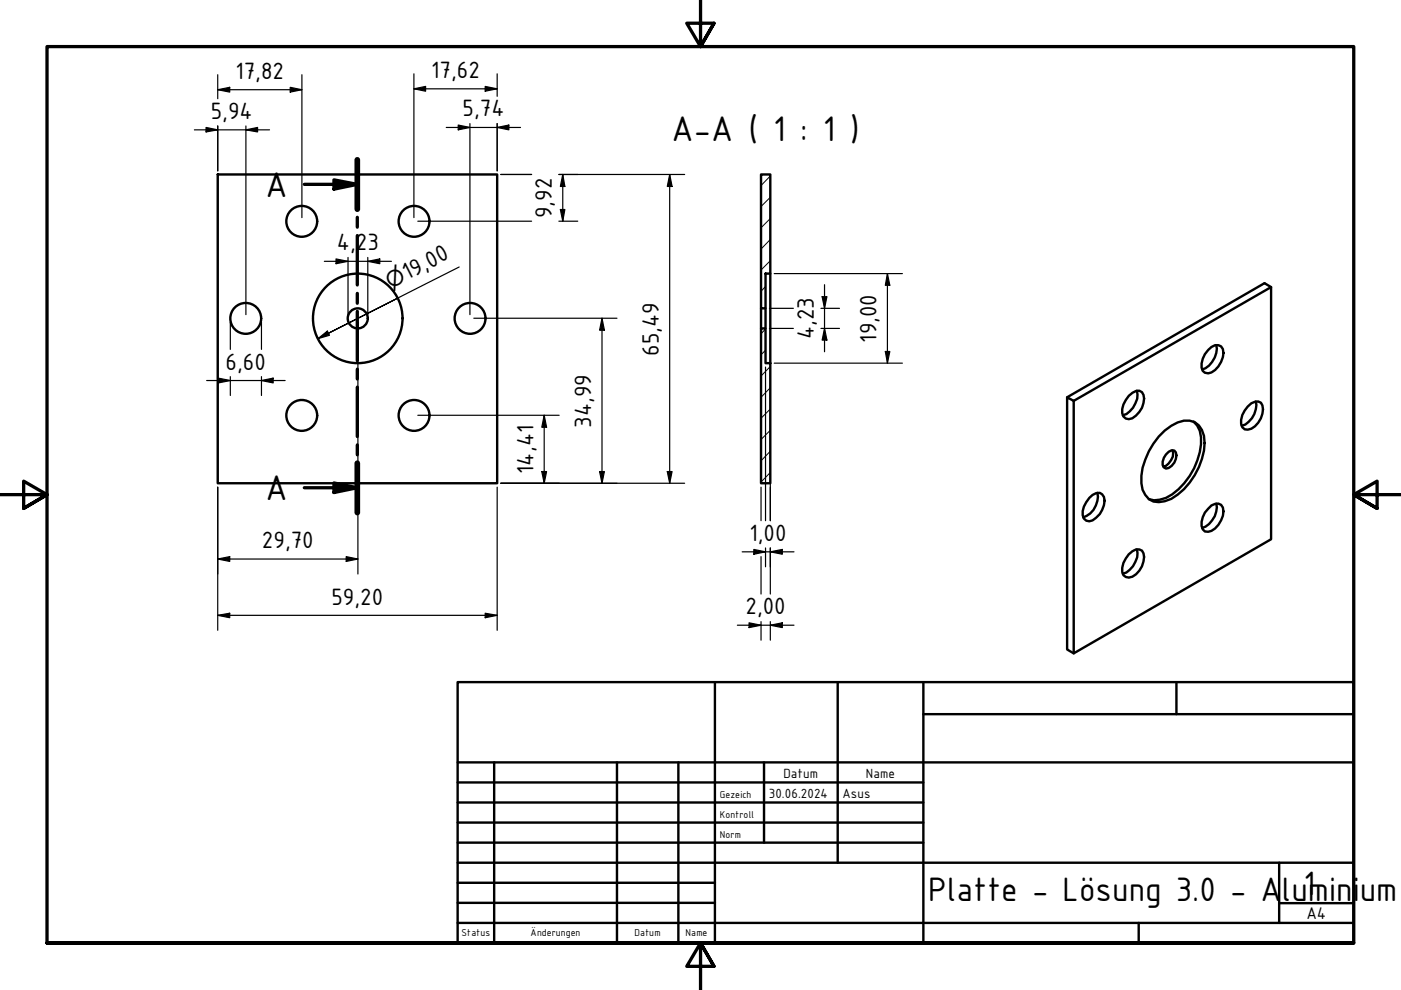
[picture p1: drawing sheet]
<svg xmlns="http://www.w3.org/2000/svg" width="297mm" height="210mm" viewBox="0 0 297 210" stroke-linecap="round" stroke-linejoin="round" font-family="sans-serif">
<!-- layer: Schraffur (ISO) -->
<g fill="none" stroke="#000" stroke-width=".21">
<path d="M163.3 37.3l-1.9 2M163.3 55.3l-1.9 1.9M163.3 50.8l-1.9 2M163.3 46.3l-1.9 2M163.3 41.8l-1.9 2M162.3 74.3l-.9 .9M162.3 69.8l-.9 1M162.3 65.2l-.1 .2M162.3 60.7l-.9 1.1M163.3 77.7l-1.9 2M163.3 95.7l-1.9 2M163.3 91.2l-1.9 2"/>
<path d="M163.3 86.7l-1.9 2M163.3 82.2l-1.9 2M163.3 100.2l-1.9 2"/>
</g>
<!-- layer: Sichtbar (ISO) -->
<g fill="none" stroke="#000" stroke-width=".51">
<path d="M46.2 37h59.2v65.5h-59.2zM161.4 37h1.9v21h-1v7.4h-.9zM163.3 58v19M161.4 69.6h.9v7.4h1v25.5h-1.9zM161.4 65.4v4.2M162.3 65.4v4.2M256.2 74.2a1.97 1.97 0 0 1 2.7-.8 2.88 2.88 0 0 1 0 3.3 3.9 3.9 0 0 1-2.7 2.5l-.7-.2a2.32 2.32 0 0 1-.5-3l.5-.9zM257.9 73.2a4.7 4.7 0 0 1-3 5.1M269.5 60.9l-1.4-.9-41.8 24.2M227.6 85l41.9-24.1v53.4l-41.9 24.2zM227.6 85l-1.3-.8v53.5l1.3 .8M239.3 83.9l1.6-1a1.35 1.35 0 0 1 1.7 1.6 4.9 4.9 0 0 1-2.5 4.2 1.41 1.41 0 0 1-2.2-1.1 4.8 4.8 0 0 1 1.4-3.7z"/>
<path d="M241 82.8a4.7 4.7 0 0 1-2.9 5.2M245.7 92.6a9.9 9.9 0 0 1 5.3-3.4 3.6 3.6 0 0 1 4.3 3.2 14 14 0 0 1-4.3 11.3 7.3 7.3 0 0 1-6.5 2.6 4.3 4.3 0 0 1-2.5-3.8 14.8 14.8 0 0 1 3.7-9.9zM247.2 96.4l.6-.6 .6-.3h.6a1.98 1.98 0 0 1 0 2.6l-.6 .7-.6 .4-.6 .1-.4-.2a2.32 2.32 0 0 1 .4-2.7zM248.6 95.5a2.83 2.83 0 0 1-1.4 3.3l-.6 .1M253 89.4a5.2 5.2 0 0 1 1.6 4.8 14.7 14.7 0 0 1-7.4 11.4l-1.3 .4-1.2 .1-1.1-.3M264.5 86.2a2.17 2.17 0 0 1 2.8-.8 4.2 4.2 0 0 1-1.2 5 1.78 1.78 0 0 1-2.7 .2 3.9 3.9 0 0 1 1.1-4.4zM266.3 85.1a4.6 4.6 0 0 1-3 5.2M230.9 105.6a1.97 1.97 0 0 1 2.8-.8 2.86 2.86 0 0 1 0 3.3 4.3 4.3 0 0 1-2.8 2.4 1.58 1.58 0 0 1-1.3-2.1l.2-1zM232.7 104.5a4.7 4.7 0 0 1-3 5.2M239.3 117.5l1.6-1a1.35 1.35 0 0 1 1.7 1.6 4.5 4.5 0 0 1-3.3 4.4l-.6-.2a2.23 2.23 0 0 1-.5-2.9zM241 116.5a4.7 4.7 0 0 1-2.9 5.1M256.2 107.9a2.08 2.08 0 0 1 2.7-.9 2.88 2.88 0 0 1 0 3.3 3.4 3.4 0 0 1-3.4 2.4 2.45 2.45 0 0 1-.5-3.1l.5-.9z"/>
<path d="M257.9 106.8a4.6 4.6 0 0 1-3 5.1"/>
<circle cx="64" cy="46.9" r="3.3"/>
<circle cx="87.8" cy="46.9" r="3.3"/>
<circle cx="52.1" cy="67.5" r="3.3"/>
<circle cx="75.8" cy="67.5" r="9.5"/>
<circle cx="75.9" cy="67.5" r="2.13"/>
<circle cx="99.7" cy="67.5" r="3.3"/>
<circle cx="64" cy="88.1" r="3.3"/>
<circle cx="87.8" cy="88.1" r="3.3"/>
</g>
<!-- layer: Schnittlinie (ISO) -->
<g fill="none" stroke="#000" stroke-width=".7">
<path d="M64.5 39.1h11.3M70.8 38.1l5 1-5 1zM75.8 33.9v10.5M75.8 46.1v2.1M75.8 49.9v10.5M75.8 62.2v2.1M75.8 66v10.5M75.8 78.3v2.1M75.8 82.1v10.5M75.8 94.3v2.1M75.8 98.2v10.5M64.5 103.4h11.3"/>
<path d="M70.8 102.4l5 1-5 1z"/>
</g>
<path d="M75.8 33.9v10.5M75.8 98.2v10.5" fill="none" stroke="#000" stroke-width="1.2"/>
<path d="M70.8 38.1l5 1-5 1zM70.8 102.4l5 1-5 1z" fill="#000"/>
<!-- layer: Rahmen (ISO) -->
<path d="M148.5 -.1v10l-2.9-5h5.8l-2.9 5 2.9-5M0 104.9h10l-5-2.9v5.8l5-2.9-5 2.9M297 104.9h-10l5-2.9v5.8l-5-2.9 5 2.9M10 199.9v-190h277v190h-277h277M151.4 204.9l-2.9-5 2.9 5h-5.8l2.9-5v10" fill="none" stroke="#000" stroke-width=".7"/>
<!-- layer: Titel (ISO) -->
<g fill="none" stroke="#000" stroke-width=".51">
<path d="M97 144.6h190v55.3h-190zM151.6 144.6v55.3M177.6 144.6v38.3M195.8 151.4h91.2M195.8 144.6v55.3M249.4 144.6v6.8M97 165.9h98.8M97 170.2h98.8M97 174.4h98.8M97 178.7h98.8M97 161.6h190M104.8 161.6v38.3"/>
<path d="M130.8 161.6v38.3M143.8 161.6v38.3M162 161.6v17.1M97 195.7h190M97 182.9h190M97 187.2h54.6M97 191.4h54.6M241.4 195.7v4.2M271.2 191.5h15.8M271.2 182.9v12.8"/>
</g>
<g fill="none" stroke="#000" stroke-width=".25">
<path d="M46.2 19l2.5-.5v1zM46.2 15.8v5.1M46.2 19h17.8M61.5 18.5l2.5 .5-2.5 .5zM64 15.8v30.3M87.8 18.8l2.4-.5v1zM87.8 18.8h17.6M87.8 15.7v30.4M102.9 18.3l2.5 .5-2.5 .5zM105.4 15.7v4.7M41.2 27.5h15.9M43.7 27l2.5 .5-2.5 .5z"/>
<path d="M46.2 26.7v9.5M52.1 27.5l2.5-.5v1zM52.1 26.7v40M94.6 27h15.8M97.2 26.5l2.4 .5-2.4 .5zM99.6 26.2v40.5M105.4 27l2.5-.5v1zM105.4 26.2v10M106.2 37h6.5M118.5 37h26.7M119.3 37l.5 2.5h-1zM119.3 37v9.9"/>
<path d="M142 37l.5 2.5h-1zM142 37v65.5M68.8 55.4h14.2M71.2 54.9l2.6 .5-2.6 .5zM73.8 54.6v12.1M78 55.4l2.5-.5v1zM78 54.6v12.1M88.6 46.9h24.1M97.3 56.6l-27.6 14 14.6-7.4M118.5 46.9h4M118.8 44.4h1l-.5 2.5zM164.1 58h27.2"/>
<path d="M188.2 58l.5 2.5h-1zM188.2 58v19M48.8 68.3v5.8M48.8 79.9v4M55.4 68.3v5.8M55.4 79.9v4M67.4 71.8l2-1.6 .4 .9zM69.7 70.6l-2.3 1.2M75.9 68.3v53.4M100.5 67.5h30.3M127.6 67.5l.5 2.5h-1zM127.6 67.5v35"/>
<path d="M162.3 77.8v32.6M163.1 69.6h5.1M163.1 65.4h5.1M163.3 77.8v32.6M164.1 77h27.2M174.1 69.6h3.9M174.1 65.4h3.9M174.3 62.9h1l-.5 2.5zM174.8 69.6l.5 2.5h-1zM174.8 60.4v14.2M187.7 74.5h1l-.5 2.5zM43.8 80.7h16.7"/>
<path d="M46.3 80.2l2.5 .5-2.5 .5zM55.4 80.7l2.5-.5v1zM88.6 88h30M114.9 100h1l-.5 2.5zM115.4 88l.5 2.6h-1zM115.4 88v14.5M127.1 100h1l-.5 2.5zM141.5 100h1l-.5 2.5zM46.2 118.5l2.5-.5v1zM46.2 103.3v30.3M46.2 118.5h29.7M73.4 118l2.5 .5-2.5 .5z"/>
<path d="M105.4 103.3v30.3M106.2 102.5h39M157.4 117h10.9M159.8 116.5l2.5 .5-2.5 .5zM161.4 103.3v7.1M161.4 118v8M162.3 116.2v4M163.3 117l2.6-.5v1zM163.3 116.2v9.8M46.2 130.5l2.5-.5v1zM46.2 130.5h59.2M102.9 130l2.5 .5-2.5 .5z"/>
<path d="M156.3 132.6h12M158.8 132.1l2.6 .5-2.6 .5zM161.4 131.8v3.9M163.3 132.6l2.6-.5v1zM163.3 131.8v3.9"/>
</g>
<g fill="#000">
<path d="M46.2 19l2.5-.5v1zM61.5 18.5l2.5 .5-2.5 .5zM87.8 18.8l2.4-.5v1zM102.9 18.3l2.5 .5-2.5 .5zM43.7 27l2.5 .5-2.5 .5zM52.1 27.5l2.5-.5v1zM97.2 26.5l2.4 .5-2.4 .5zM105.4 27l2.5-.5v1zM119.3 37l.5 2.5h-1zM142 37l.5 2.5h-1zM71.2 54.9l2.6 .5-2.6 .5zM78 55.4l2.5-.5v1z"/>
<path d="M118.8 44.4h1l-.5 2.5zM67.4 71.8l2-1.6 .4 .9zM127.6 67.5l.5 2.5h-1zM174.3 62.9h1l-.5 2.5zM174.8 69.6l.5 2.5h-1zM187.7 74.5h1l-.5 2.5zM188.2 58l.5 2.5h-1zM46.3 80.2l2.5 .5-2.5 .5zM55.4 80.7l2.5-.5v1zM114.9 100h1l-.5 2.5zM115.4 88l.5 2.6h-1zM127.1 100h1l-.5 2.5z"/>
<path d="M141.5 100h1l-.5 2.5zM46.2 118.5l2.5-.5v1zM73.4 118l2.5 .5-2.5 .5zM159.8 116.5l2.5 .5-2.5 .5zM163.3 117l2.6-.5v1zM46.2 130.5l2.5-.5v1zM102.9 130l2.5 .5-2.5 .5zM158.8 132.1l2.6 .5-2.6 .5zM163.3 132.6l2.6-.5v1z"/>
</g>
<g font-size="8.1">
<text x="142.4" y="29.9">A-A ( 1 : 1 )</text>
<text x="56.3" y="41.8">A</text>
<text x="56.3" y="106">A</text>
</g>
<g font-size="7.7">
<text x="196.8" y="191">Platte - Lösung 3.0 - A</text>
<text x="271.8" y="191">lu1mini</text>
<text x="288.3" y="191">um</text>
</g>
<g font-size="5.4">
<text x="49.9" y="16.7">17,82</text>
<text x="91.4" y="16.5">17,62</text>
<text x="44.7" y="25.2">5,94</text>
<text x="98" y="24.7">5,74</text>
<text x="117" y="46.3" transform="rotate(-90 117 46.3)">9,92</text>
<text x="71.4" y="53.1">4,23</text>
<text x="86.4" y="59.4" transform="rotate(-27 86.4 59.4)">19,00</text>
<text x="172.5" y="72" transform="rotate(-90 172.5 72)">4,23</text>
<text x="139.7" y="75.4" transform="rotate(-90 139.7 75.4)">65,49</text>
<text x="185.9" y="72.7" transform="rotate(-90 185.9 72.7)">19,00</text>
<text x="47.8" y="78.4">6,60</text>
<text x="125.3" y="90.6" transform="rotate(-90 125.3 90.6)">34,99</text>
<text x="113.1" y="100.4" transform="rotate(-90 113.1 100.4)">14,41</text>
<text x="55.5" y="116.2">29,70</text>
<text x="158.9" y="114.7">1,00</text>
<text x="70.3" y="128.2">59,20</text>
<text x="158.1" y="130.3">2,00</text>
</g>
<text font-size="4.6" x="82.8" y="61.2" transform="rotate(-27 82.8 61.2)">⌀</text>
<text font-size="3.9" x="277" y="194.9">A4</text>
<g font-size="3">
<text x="166.1" y="164.9">Datum</text>
<text x="183.6" y="164.9">Name</text>
<text x="163" y="169.1">30.06.2024</text>
<text x="178.6" y="169.1">Asus</text>
</g>
<g font-size="2.3">
<text x="152.6" y="169.1">Gezeich</text>
<text x="152.6" y="173.4">Kontroll</text>
<text x="152.6" y="177.6">Norm</text>
<text x="97.9" y="198.5">Status</text>
<text x="112.5" y="198.5">Änderungen</text>
<text x="134.6" y="198.5">Datum</text>
<text x="145.4" y="198.5">Name</text>
</g>
</svg>
